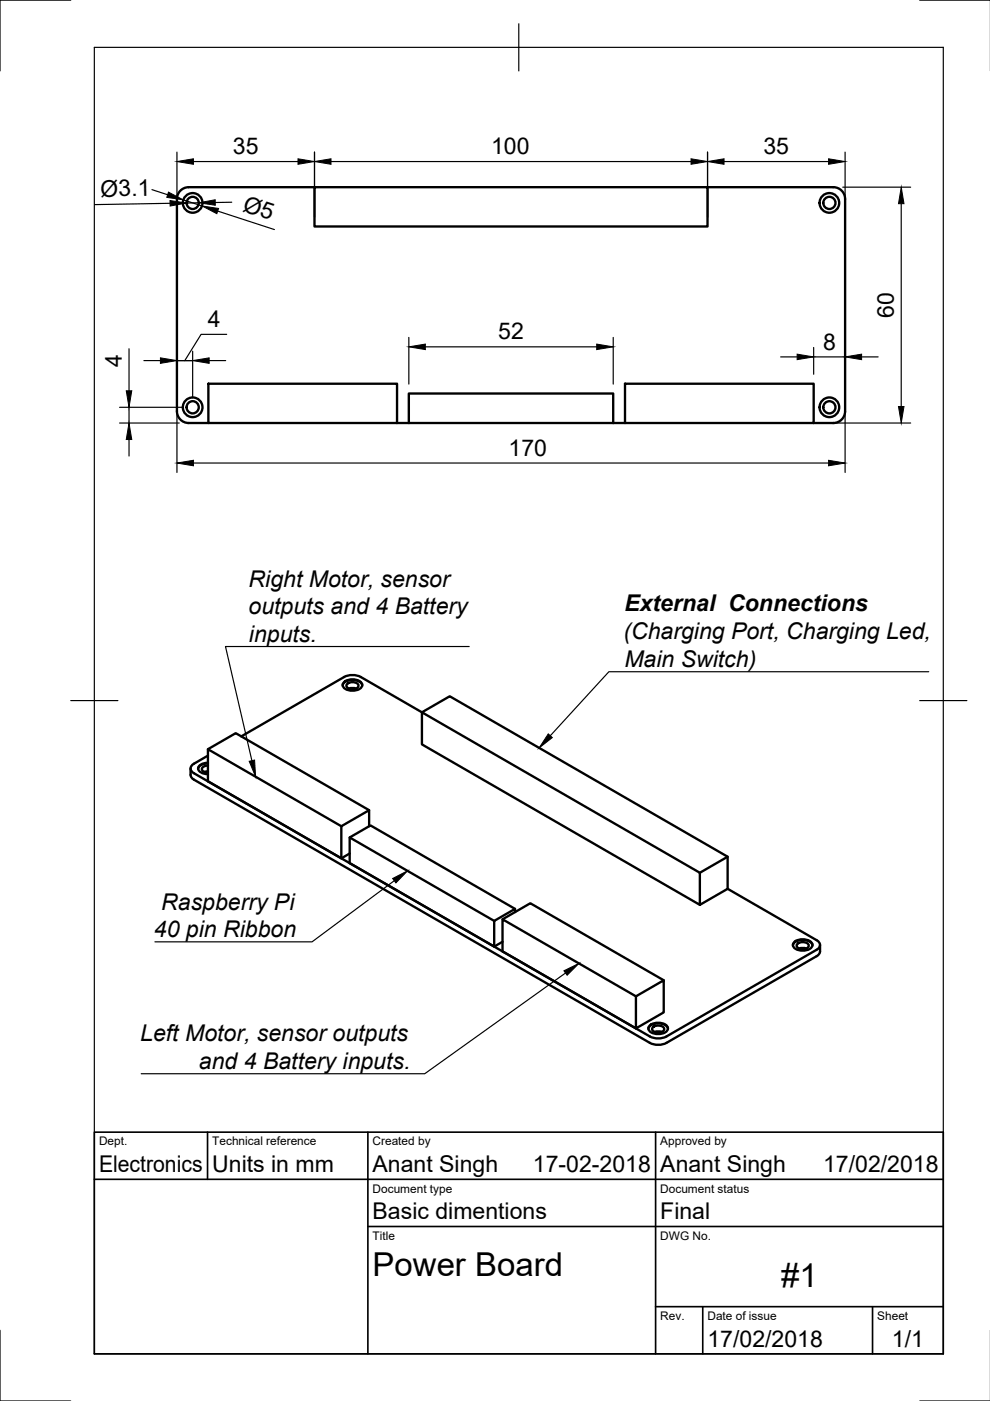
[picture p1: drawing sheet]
<svg xmlns="http://www.w3.org/2000/svg" width="210mm" height="297mm" viewBox="0 0 210 297" stroke-linecap="round" stroke-linejoin="round" font-family="sans-serif">
<!-- layer: Visible -->
<g fill="none" stroke="#000" stroke-width=".5">
<path d="M66.7 39.7h-26.7a2.5 2.5 0 0 0-2.5 2.5v45a2.5 2.5 0 0 0 2.5 2.5h4.2M66.7 39.7h83.3v8.3h-83.3zM150 39.7h26.7a2.5 2.5 0 0 1 2.5 2.5v45a2.5 2.5 0 0 1-2.5 2.5h-4.2M44.2 81.4h40v8.3h-40zM84.2 89.7h2.5M86.7 83.4h43.3v6.3h-43.3zM130 89.7h2.5M132.5 81.4h40v8.3h-40zM44.1 158.8l5.9-3.4 28.3 16.4M51.2 156.1l21.8-12.6a3.9 3.9 0 0 1 3.5 0l13 7.5v6.8l58.9 34v-6.8l-58.9-34 5.9-3.4 58.9 34v6.8l-5.9 3.4M72.6 145.3a2.47 2.47 0 0 1 3.6-.8l.5 .5 .1 .3M72.9 144.7a2.74 2.74 0 0 1 3.9 .4 1.7 1.7 0 0 1-2.1 1.3 1.7 1.7 0 0 1-2-1.3z"/>
<path d="M73.5 145.1a1.59 1.59 0 0 1 2.5 .3 1.49 1.49 0 0 1-2.6 0zM74 146l.7-.1 .8 .1M40.4 164.3a1.25 1.25 0 0 0 .7 1l96.7 55.8a3.9 3.9 0 0 0 3.5 0l31.8-18.4a1.25 1.25 0 0 0 .8-1v-1.3M40.4 162.9v1.4M44.1 160.2l-3 1.7a1.08 1.08 0 0 0-.7 1 1.08 1.08 0 0 0 .7 1.1l96.7 55.7a3.9 3.9 0 0 0 3.5 0l31.8-18.3a1.08 1.08 0 0 0 .8-1 1.08 1.08 0 0 0-.8-1.1l-18.8-10.9M44.1 162.3a.92 .92 0 0 0-1.2 1 1.43 1.43 0 0 0 1.2 .5M44.1 161.9a1.91 1.91 0 0 0-2.1 1.1M44.1 161.7a1.84 1.84 0 0 0-2.1 1.2 1.84 1.84 0 0 0 2.1 1.2M44.1 163.5l-.7 .2M72.4 175.2l-28.3-16.4v6.9l28.3 16.3v-6.8l5.9-3.4v3.4M74.1 177.6l30.7 17.7M74.1 181l-1.7 1"/>
<path d="M106.5 194.9l5.9-3.4 28.3 16.3M106.5 199.7l-1.7 1M109.2 192.7l-4.4 2.6v5.4l-30.7-17.7v-5.4l4.5-2.6 30.6 17.7v.7M154.3 181.6l-5.9 3.4M168.3 199.8a2.74 2.74 0 0 1 3.9 .4 1.7 1.7 0 0 1-2 1.4 1.7 1.7 0 0 1-2.1-1.4zM106.5 201.7v-6.8l28.3 16.3M134.8 211.2l5.9-3.4v6.8l-5.9 3.4zM137.5 218.1a2.47 2.47 0 0 1 3.5-.8l.5 .5 .1 .3M137.7 217.5a2.74 2.74 0 0 1 3.9 .4 1.7 1.7 0 0 1-2.1 1.3 1.7 1.7 0 0 1-2-1.3zM138.3 217.9a1.59 1.59 0 0 1 2.5 .3 1.49 1.49 0 0 1-2.5 0zM138.8 218.8l.7-.1 .8 .1M168.1 200.4a2.47 2.47 0 0 1 3.5-.8l.6 .5 .1 .3"/>
<path d="M169 200.2a1.59 1.59 0 0 1 2.5 .3 1.49 1.49 0 0 1-2.6 0zM169.5 201.1l.7-.1 .7 .1"/>
<circle cx="40.8" cy="43" r="1.29"/>
<circle cx="40.8" cy="43" r="2.08"/>
<circle cx="175.8" cy="43" r="1.29"/>
<circle cx="175.8" cy="43" r="2.08"/>
<circle cx="40.8" cy="86.4" r="1.29"/>
<circle cx="40.8" cy="86.4" r="2.08"/>
<circle cx="175.8" cy="86.4" r="1.29"/>
<circle cx="175.8" cy="86.4" r="2.08"/>
</g>
<!-- layer: Border -->
<path d="M15 0h-15v15M20 10h180v277h-180zM110 5v10M195 0h15M15 148.5h10M195 148.5h10M0 282v15h15M195 297h15" fill="none" stroke="#000" stroke-width=".25"/>
<!-- layer: TitleBlock -->
<path d="M20 240h180v47h-180zM20 250h180M44 240v10M78 240v47M139 240v47M78 260h122M139 277h61M149 277v10M185 277v10" fill="none" stroke="#000" stroke-width=".35"/>
<!-- layer: Dimensions -->
<g fill="none" stroke="#000" stroke-width=".25">
<path d="M37.5 32.3v67.9M41 34.3h22.2M66.7 32.3v13.7M70.2 34.3h76.3M150 32.3v13.7M153.5 34.3h22.2M178.7 39.7h14.4M179.2 32.3v67.9M32.2 40.2l3.3 1.1M36.1 43.1l-16 .3M38.9 42.4l3.9 1.3M42.1 43h-2.5"/>
<path d="M46.2 44.8l12 3.9M49.1 42.9h-3.5M191.1 43.2v43M27.4 73.9v9M30.5 76.5h3.5M37.5 76.5h3.3h-3.3M40.8 74.5v9.9M44.3 76.5h3.5M48.1 70.9h-5.5l-3.4 5.6M86.7 71.5v9.9M90.2 73.5h36.3M130 71.5v9.9"/>
<path d="M165.5 75.7h3.5M172.5 73.7v5.7M172.5 75.7h6.7M182.7 75.7h3.5M25.4 89.7h12.6M25.4 86.4h13.4M27.4 86.4v3.3M27.4 93.2v3.5M41 98.2h134.7M174.5 89.7h18.6"/>
</g>
<g fill="#000" stroke="#000" stroke-width=".21">
<path d="M37.5 34.3l3.5-.6v1.1zM63.2 33.7l3.5 .6-3.5 .5zM66.7 34.3l3.5-.6v1.1zM146.5 33.7l3.5 .6-3.5 .5zM150 34.3l3.5-.6v1.1zM175.7 33.7l3.5 .6-3.5 .5zM35.7 40.7l3.2 1.7-3.5-.6zM36 42.5l3.6 .5-3.5 .7zM42.1 43l3.5-.6v1.1zM42.8 43.7l3.5 .5-.3 1.1zM191.1 39.7l.6 3.5h-1.2zM34 75.9l3.5 .6-3.5 .5z"/>
<path d="M40.8 76.5l3.5-.6v1.1zM86.7 73.5l3.5-.5v1.1zM126.5 73l3.5 .5-3.5 .6zM169 75.1l3.5 .6-3.5 .6zM179.2 75.7l3.5-.6v1.2zM27.4 89.7l.5 3.5h-1.1zM26.8 82.9h1.1l-.5 3.5zM37.5 98.2l3.5-.6v1.2zM175.7 97.6l3.5 .6-3.5 .6zM190.5 86.2h1.2l-.6 3.5z"/>
</g>
<!-- layer: Annotations -->
<path d="M116.2 155.6l.9 .8-2.8 2.2zM52.8 161.4l1.2-.3 .2 3.6zM83.2 186.3l3.2-1.7-2.5 2.6zM119.6 205.8l3.1-1.5-2.5 2.5z" fill="#000" stroke="#000" stroke-width=".21"/>
<path d="M99.5 137.1h-51.7l5.6 24.2M196.9 142.4h-67.8l-12.4 13.6M83.6 186.7l-17.4 13h-33.4M119.9 206.3l-29.8 21.4h-60.2" fill="none" stroke="#000" stroke-width=".25"/>
<g font-size="7">
<text x="79" y="270.5">Power Board</text>
<text x="165.6" y="272.9">#1</text>
</g>
<g font-size="4.9">
<text x="49.4" y="32.7">35</text>
<text x="104.1" y="32.7">100</text>
<text x="161.9" y="32.7">35</text>
<text x="21.3" y="41.7" transform="rotate(-1 21.3 41.7)">Ø3.1</text>
<text x="51.2" y="44.7" transform="rotate(18 51.2 44.7)">Ø5</text>
<text x="44.1" y="69.4">4</text>
<text x="105.7" y="72">52</text>
<text x="189.5" y="67.4" transform="rotate(-90 189.5 67.4)">60</text>
<text x="25.9" y="77.9" transform="rotate(-90 25.9 77.9)">4</text>
<text x="174.5" y="74.1">8</text>
<text x="107.8" y="96.6">170</text>
<text x="52.7" y="124.4">Right Motor, sensor</text>
<text x="52.7" y="130.3">outputs and 4 Battery</text>
<text x="132.4" y="129.6">External Connections</text>
<text x="52.8" y="136.1">inputs.</text>
<text x="132.2" y="135.5">(Charging Port, Charging Led,</text>
<text x="132.4" y="141.4">Main Switch)</text>
<text x="34.2" y="192.9">Raspberry Pi</text>
<text x="32.6" y="198.7">40 pin Ribbon</text>
<text x="29.7" y="220.8">Left Motor, sensor outputs</text>
<text x="42.2" y="226.6">and 4 Battery inputs.</text>
<text x="21" y="248.5">Electronics</text>
<text x="45" y="248.5">Units in mm</text>
<text x="79" y="248.5">Anant Singh</text>
<text x="113" y="248.5">17-02-2018</text>
<text x="140" y="248.5">Anant Singh</text>
<text x="174.5" y="248.5">17/02/2018</text>
<text x="79" y="258.5">Basic dimentions</text>
<text x="140" y="258.5">Final</text>
<text x="150" y="285.5">17/02/2018</text>
<text x="189.1" y="285.7">1/1</text>
</g>
<g font-size="2.5">
<text x="21" y="242.8">Dept.</text>
<text x="45" y="242.8">Technical reference</text>
<text x="79" y="242.8">Created by</text>
<text x="140" y="242.8">Approved by</text>
<text x="79" y="252.8">Document type</text>
<text x="140" y="252.8">Document status</text>
<text x="79" y="262.8">Title</text>
<text x="140" y="262.8">DWG No.</text>
<text x="140" y="279.8">Rev.</text>
<text x="150" y="279.8">Date of issue</text>
<text x="186" y="279.8">Sheet</text>
</g>
</svg>
